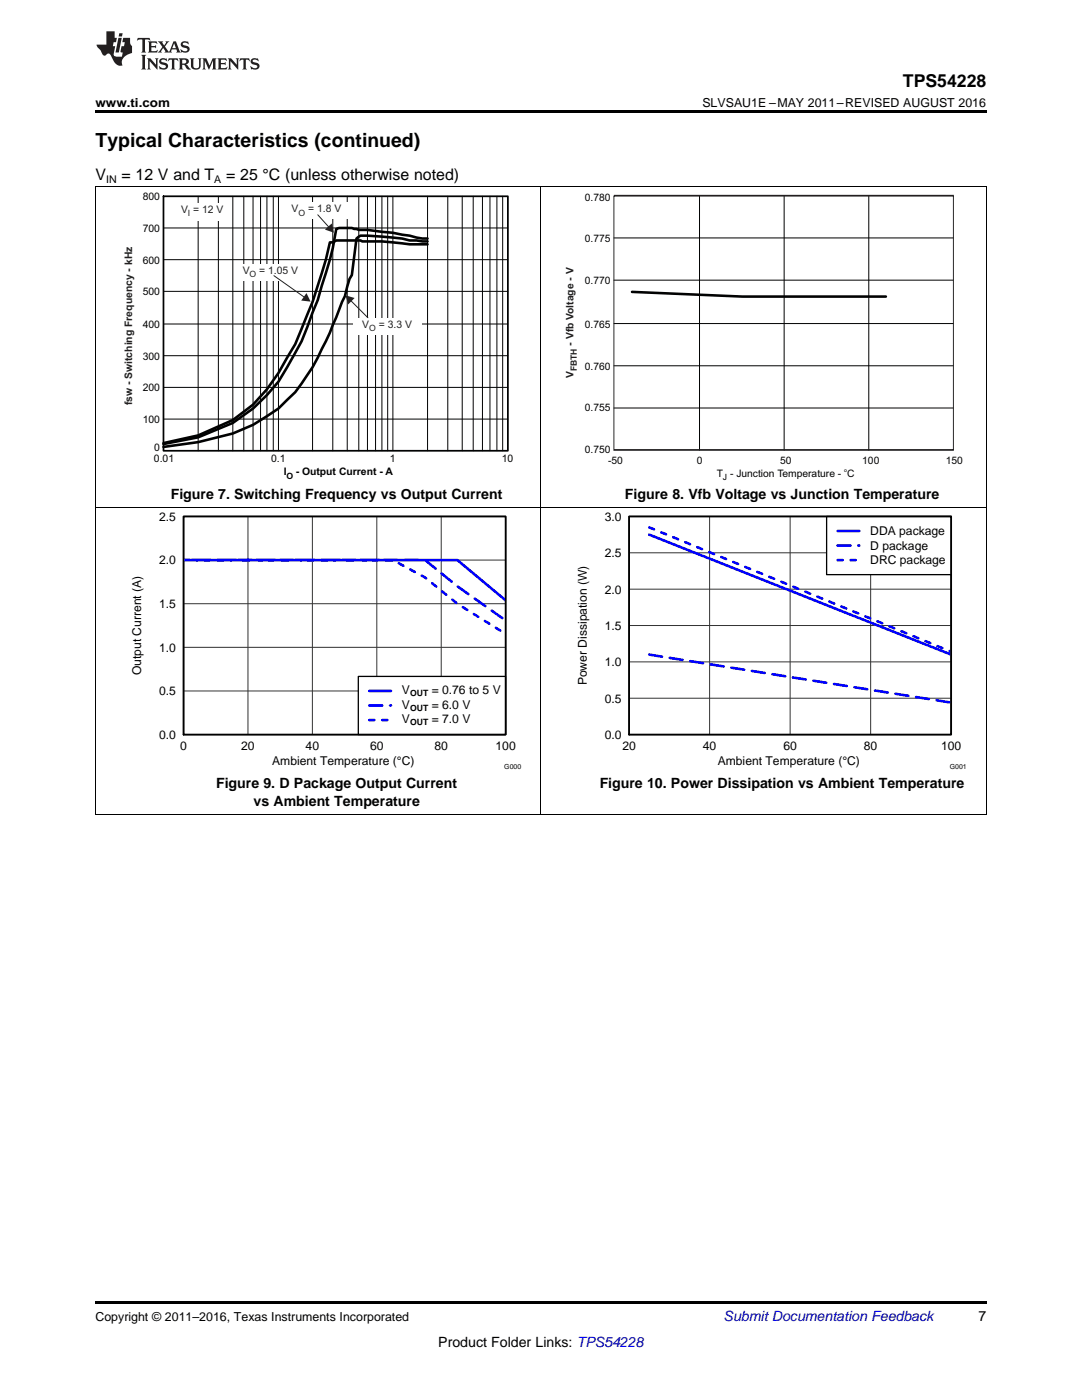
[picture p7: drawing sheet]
<svg xmlns="http://www.w3.org/2000/svg" width="216mm" height="279mm" viewBox="0 0 216 279" stroke-linecap="round" stroke-linejoin="round" font-family="sans-serif">
<path d="M19 259.7h177.8v.5h-177.8z" fill="#000"/>
<path d="M19.1 101.4v61.2M107.9 101.4v61.2M196.8 101.4v61.2M19 162.6h177.8" fill="none" stroke="#000" stroke-width=".2"/>
<path d="M36.6 103.1h64.3v43.5h-64.3z" fill="none" stroke="#000" stroke-width=".26"/>
<path d="M36.6 103.1h64.3v43.5h-64.3zM36.6 111.8h64.3M49.5 103.1v43.5M62.3 103.1v43.5M75.2 103.1v43.5M88 103.1v43.5M36.6 137.9h64.3M36.6 129.2h64.3M36.6 120.5h64.3" fill="none" stroke="#333" stroke-width=".2"/>
<path d="M36.6 111.8h54.7l9.6 8.1" fill="none" stroke="#00f" stroke-width=".52"/>
<path d="M36.6 111.8h48.2l6.5 5.2 9.6 6.9" fill="none" stroke="#00f" stroke-width=".52" stroke-dasharray="2.6 1.6"/>
<path d="M36.6 111.8h41.8l6.4 3.5 6.5 5.2 9.6 6" fill="none" stroke="#00f" stroke-width=".52" stroke-dasharray="1 1.6"/>
<path d="M71.5 135h29.4v11.6h-29.4z" fill="#fff"/>
<path d="M125.5 103.1h64.3v43.5h-64.3zM71.5 135h29.4v11.6h-29.4z" fill="none" stroke="#000" stroke-width=".26"/>
<path d="M129.5 106.7l60.3 24M73.7 137.9h4.3" fill="none" stroke="#00f" stroke-width=".52"/>
<path d="M129.5 130.6l60.3 9.6M73.7 140.8h4.3" fill="none" stroke="#00f" stroke-width=".52" stroke-dasharray="2.6 1.6"/>
<path d="M129.5 105.2l60.3 24.9M73.7 143.7h4.3" fill="none" stroke="#00f" stroke-width=".52" stroke-dasharray="1 1.6"/>
<path d="M36.6 103.1h64.3v43.5h-64.3z" fill="none" stroke="#000" stroke-width=".35"/>
<path d="M125.5 103.1h64.3v43.5h-64.3zM125.5 117.6h64.3M125.5 110.3h64.3M141.6 103.1v43.5M157.7 103.1v43.5M173.7 103.1v43.5M125.5 139.3h64.3M125.5 132.1h64.3M125.5 124.8h64.3" fill="none" stroke="#333" stroke-width=".2"/>
<path d="M164.9 103.1h24.9v11.6h-24.9z" fill="#fff"/>
<path d="M164.9 103.1h24.9v11.6h-24.9z" fill="none" stroke="#000" stroke-width=".26"/>
<path d="M167.1 106h4.4" fill="none" stroke="#00f" stroke-width=".52"/>
<path d="M167.1 108.9h4.4" fill="none" stroke="#00f" stroke-width=".52" stroke-dasharray="2.6 1.6"/>
<path d="M167.1 111.8h4.4" fill="none" stroke="#00f" stroke-width=".52" stroke-dasharray="1 1.6"/>
<path d="M125.5 103.1h64.3v43.5h-64.3z" fill="none" stroke="#000" stroke-width=".35"/>
<path d="M19.1 37.2v64.2M107.9 37.2v64.2M196.8 37.2v64.2M19 101.4h177.8" fill="none" stroke="#000" stroke-width=".2"/>
<g fill="none" stroke="#010202" stroke-width=".2">
<path d="M39.5 39.2v50.8M43.6 39.2v50.8M46.5 39.2v50.8M48.6 39.2v50.8M50.5 39.2v50.8M52 39.2v50.8M53.3 39.2v50.8M54.5 39.2v50.8M55.6 39.2v50.8M62.4 39.2v50.8M66.4 39.2v50.8M69.3 39.2v50.8"/>
<path d="M71.6 39.2v50.8M73.3 39.2v50.8M74.9 39.2v50.8M76.2 39.2v50.8M77.4 39.2v50.8M78.4 39.2v50.8M85.3 39.2v50.8M89.3 39.2v50.8M92.2 39.2v50.8M94.4 39.2v50.8M96.3 39.2v50.8M97.8 39.2v50.8"/>
<path d="M99.2 39.2v50.8M100.3 39.2v50.8M139.6 39.1v50.8M156.5 39.1v50.8M173.4 39.1v50.8M32.6 58.1h68.7M32.6 51.8h68.7M32.6 45.5h68.7M122.5 55.9h67.7M122.5 47.5h67.7M32.6 77.3h68.7M32.6 71h68.7"/>
<path d="M32.6 64.7h68.7M122.5 73h67.7M122.5 64.6h67.7M32.6 83.6h68.7M122.5 81.4h67.7"/>
</g>
<path d="M126.1 58.3l22 .9h28.7" fill="none" stroke="#010202" stroke-width=".51"/>
<path d="M122.5 39.1h67.7v50.7h-67.7z" fill="none" stroke="#231f20" stroke-width=".26"/>
<path d="M32.6 39.2h68.7v50.8h-68.7z" fill="none" stroke="#010202" stroke-width=".35"/>
<path d="M85.3 48.8h-3.6a57.3 57.3 0 0 0-9.4-.6l-.4-.2h-4.8l-.7 .4h-.6a115 115 0 0 1-6.9 20.3l-1.6 2.7a31 31 0 0 1-10.8 12.4l-7 3.1-6.9 1.5M85.3 47.6l-2.2-.2-1.4-.4-3.3-.5-5.1-.6h-1.7l-1.4-.4h-2.5l-.6 .2a59.3 59.3 0 0 1-2.9 11.3l-.8 2.9-1 2.5a41.9 41.9 0 0 1-5.1 10.9 30.5 30.5 0 0 1-10.8 11.1l-7 2.9-6.9 1.3M85.3 48.2l-3.6-.2a44.5 44.5 0 0 0-9.8-1l-.8 .6-.9 7.3-.5 .8-.9 3.4-.6 1.2a70.9 70.9 0 0 1-6.9 14.5l-2.4 3.5-3.3 3.2-5.1 3.3-4 1.7-7 1.7-6.9 1" fill="none" stroke="#010202" stroke-width=".52"/>
<g fill="#fff">
<path d="M70.4 63.5h13.7v3.2h-13.7z" fill-rule="evenodd"/>
<path d="M56.3 40.5h13.7v3.2h-13.7z" fill-rule="evenodd"/>
<path d="M47.1 52.7h13.7v3.3h-13.7z" fill-rule="evenodd"/>
</g>
<path d="M63.4 42.9l2.2 2.4" fill="none" stroke="#231f20" stroke-width=".2"/>
<path d="M64.8 45.8l1.4-1.2 .4 1.8z" fill="#231f20"/>
<path d="M70 60l3.4 3.4" fill="none" stroke="#231f20" stroke-width=".2"/>
<path d="M68.9 58.9l1.9 .6-1.3 1.3z" fill="#231f20"/>
<path d="M54.7 55l6 4.3" fill="none" stroke="#231f20" stroke-width=".2"/>
<path d="M61.2 58.5l.8 1.7-1.9-.2z" fill="#231f20"/>
<path d="M34.5 40.5h11.8v3.6h-11.8z" fill-rule="evenodd" fill="#fff"/>
<path d="M19 37.2h177.8" fill="none" stroke="#000" stroke-width=".2"/>
<path d="M19 22h177.8v.5h-177.8z" fill="#000"/>
<g fill="#231f20">
<path d="M27.5 7.6l-.1 .5 .4-.2h.6v.1v2.1l-.2 .4h1l-.3-.4v-2.1l.1-.1h.5l.5 .2-.2-.5zM29.5 8.3l.2 .3v1.5l-.2 .4h1.8l.2-.6a1.04 1.04 0 0 1-1.3 .2v-.7h.6l.3 .2v-.6l-.3 .2h-.6v-.6l.8-.1 .4 .3-.2-.5zM31.5 8.3l.9 1.1-.9 1.1h.8l-.2-.2 .5-.7 .4 .7-.2 .2h1.5l-.1-.2 .1-.4h.9l.1 .4-.2 .2h1l-.3-.3-.7-1.9h-.5l-.9 2-.8-1 .9-1h-.8l.1 .3-.3 .5-.4-.6 .2-.2zM34.7 8.6l.4 1h-.7zM36.3 8.4a.63 .63 0 0 0-.2 .7 .63 .63 0 0 0 .6 .4l.6 .2 .1 .2a.75 .75 0 0 1-.7 .4 .75 .75 0 0 1-.6-.5l.1 .7 .1-.1a1.11 1.11 0 0 0 1.5-.6 1.13 1.13 0 0 0-1.2-.8l-.1-.4a1.04 1.04 0 0 1 1.2 .2l-.2-.5-.1 .1-.5-.2zM28.2 10.9l.2 .4v2.2l-.2 .4h1l-.3-.4v-2.2l.3-.4zM29.3 11.6l.3 .4v1.5l-.3 .4h.8l-.2-.4v-1.3l1.5 1.7v-1.9l.2-.4h-.7l.2 .4v.9l-1.1-1.3zM32 11.8a.62 .62 0 0 0-.2 .7 .62 .62 0 0 0 .6 .4l.6 .1 .1 .3a.76 .76 0 0 1-.7 .3 .76 .76 0 0 1-.6-.4l.1 .7 .1-.1a1.11 1.11 0 0 0 1.5-.6 1.13 1.13 0 0 0-1.2-.8l-.1-.4a1.04 1.04 0 0 1 1.2 .2l-.2-.6-.1 .1-.5-.1zM33.7 11.6l-.2 .6a.61 .61 0 0 1 .8-.3v1.6l-.2 .4h.9l-.2-.4v-1.6a.63 .63 0 0 1 .8 .3l-.2-.6zM35.6 11.6l.3 .4v1.5l-.3 .4h1l-.2-.2v-.8l.5 .2a.76 .76 0 0 0 1.2 .7l-1-1a.58 .58 0 0 0 .6-.5 .58 .58 0 0 0-.5-.6zM36.4 11.9h.1a.45 .45 0 0 1 .5 .1 .45 .45 0 0 1 .1 .5l-.7 .2zM37.9 11.6l.2 .2a2.17 2.17 0 0 0 .3 1.9 .99 .99 0 0 0 1.6-.6v-1.1l.2-.4h-.7l.2 .2a1.92 1.92 0 0 1-.2 1.8 .6 .6 0 0 1-.9-.5v-1.1l.2-.4zM40.4 11.6l.2 .4v1.5l-.2 .4h.7l-.2-.4v-1.4l.8 1.8 .8-1.8v1.4l-.2 .4h.9l-.2-.4v-1.5l.2-.4h-.8l-.6 1.5-.6-1.5zM43.4 11.6l.2 .4v1.5l-.2 .4h1.8l.2-.6a1.04 1.04 0 0 1-1.3 .1v-.6h.5l.4 .2v-.6l-.4 .2h-.5v-.7h.8l.3 .3-.1-.6zM45.5 11.6l.2 .4v1.5l-.2 .4h.7l-.2-.4v-1.3l1.5 1.7v-1.9l.2-.4h-.7l.2 .4v.9l-1.1-1.3zM47.9 11.6l-.1 .6a.61 .61 0 0 1 .8-.3v1.6l-.3 .4h1l-.3-.4 .1-1.6a.63 .63 0 0 1 .7 .3l-.1-.6zM50.2 11.8a.62 .62 0 0 0-.2 .7 .62 .62 0 0 0 .6 .4l.6 .1 .2 .3a.76 .76 0 0 1-.8 .3 .76 .76 0 0 1-.6-.4l.1 .7 .2-.1a1.11 1.11 0 0 0 1.5-.6 1.13 1.13 0 0 0-1.3-.8l-.1-.4a1.04 1.04 0 0 1 1.2 .2l-.1-.6-.2 .1-.5-.1z"/>
<path d="M21.2 6.3v2.6h-1.9l.1 .4 .7 .9a.91 .91 0 0 0 1 .8 .56 .56 0 0 1 .5-.3 .56 .56 0 0 1 .5 .3l.4 .8a1.53 1.53 0 0 0 1.9 1.2 1.54 1.54 0 0 1 1-2.1l.9-.3v-1.4a1.52 1.52 0 0 1-.3-1.6h-1.4l-.2 .8h.5l-.2 .8h-.4l-.2 1v.2l.4 .1-.2 .8a1.93 1.93 0 0 1-1.6-.3l.3-1.8h-.5l.2-.8h.4l.2-.8h-.4v-1.3zM23.6 7.6l-.6 2.9h.7l.6-2.9zM23.8 6.6l-.1 .7h.6l.2-.7z"/>
</g>
<text font-size="3.9" x="19" y="29.3">Typical Characteristics (continued)</text>
<text font-size="3.5" x="180.2" y="17.3">TPS54228</text>
<g font-size="3.2">
<text x="19" y="36">V</text>
<text x="24.2" y="36">= 12 V and T</text>
<text x="45.1" y="36">= 25 °C (unless otherwise noted)</text>
</g>
<g font-size="2.8">
<text x="34.1" y="99.6">Figure 7. Switching Frequency vs Output Current</text>
<text x="124.7" y="99.7">Figure 8. Vfb Voltage vs Junction Temperature</text>
<text x="43.1" y="157.2">Figure 9. D Package Output Current</text>
<text x="50.6" y="160.9">vs Ambient Temperature</text>
<text x="119.7" y="157.2">Figure 10. Power Dissipation vs Ambient Temperature</text>
<text x="195.3" y="263.6">7</text>
<text x="87.5" y="268.9">Product Folder Links: TPS54228</text>
</g>
<text font-size="2.8" fill="#0000c8" x="144.4" y="263.6">Submit Documentation Feedback</text>
<g font-size="2.5">
<text x="19" y="21.4">www.ti.com</text>
<text x="140.2" y="21.4">SLVSAU1E –MAY 2011–REVISED AUGUST 2016</text>
<text x="19" y="263.6">Copyright © 2011–2016, Texas Instruments Incorporated</text>
</g>
<g font-size="2.4">
<text x="31.8" y="103.9">2.5</text>
<text x="120.7" y="103.9">3.0</text>
<text x="173.7" y="106.8">DDA package</text>
<text x="31.8" y="112.6">2.0</text>
<text x="120.7" y="111.2">2.5</text>
<text x="173.7" y="109.7">D package</text>
<text x="173.7" y="112.6">DRC package</text>
<text x="120.7" y="118.4">2.0</text>
<text x="31.8" y="121.4">1.5</text>
<text x="120.7" y="125.7">1.5</text>
<text x="31.8" y="130.1">1.0</text>
<text x="28.2" y="134.8" transform="rotate(-90 28.2 134.8)">Output Current (A)</text>
<text x="117.1" y="136.8" transform="rotate(-90 117.1 136.8)">Power Dissipation (W)</text>
<text x="120.7" y="133">1.0</text>
<text x="31.8" y="138.8">0.5</text>
<text x="80.2" y="138.5">V</text>
<text x="80.2" y="141.4">V</text>
<text x="86.1" y="138.5">= 0.76 to 5 V</text>
<text x="86.1" y="141.4">= 6.0 V</text>
<text x="120.7" y="140.2">0.5</text>
<text x="31.8" y="147.5">0.0</text>
<text x="36" y="149.6">0</text>
<text x="48.1" y="149.6">20</text>
<text x="61" y="149.6">40</text>
<text x="73.8" y="149.6">60</text>
<text x="80.2" y="144.3">V</text>
<text x="86.1" y="144.3">= 7.0 V</text>
<text x="86.7" y="149.6">80</text>
<text x="98.9" y="149.6">100</text>
<text x="120.7" y="147.5">0.0</text>
<text x="124.2" y="149.6">20</text>
<text x="140.2" y="149.6">40</text>
<text x="156.3" y="149.6">60</text>
<text x="172.4" y="149.6">80</text>
<text x="187.8" y="149.6">100</text>
<text x="54.3" y="152.6">Ambient Temperature (°C)</text>
<text x="143.2" y="152.6">Ambient Temperature (°C)</text>
</g>
<g font-size="2.1">
<text x="21.2" y="36.6">IN</text>
<text x="42.8" y="36.6">A</text>
</g>
<g font-size="2.1" fill="#010202">
<text x="28.5" y="40">800</text>
<text x="116.7" y="40.2">0.780</text>
<text x="28.5" y="46.3">700</text>
<text x="28.5" y="52.6">600</text>
<text x="116.7" y="48.2">0.775</text>
<text x="28.5" y="58.9">500</text>
<text x="116.7" y="56.7">0.770</text>
<text x="28.5" y="65.5">400</text>
<text x="116.7" y="65.5">0.765</text>
<text x="28.5" y="71.8">300</text>
<text x="116.7" y="73.8">0.760</text>
<text x="28.5" y="78.1">200</text>
<text x="116.7" y="82.1">0.755</text>
<text x="28.5" y="84.4">100</text>
<text x="30.7" y="92.3">0.01</text>
<text x="30.8" y="90">0</text>
<text x="54.1" y="92.3">0.1</text>
<text x="56.6" y="94.8">I</text>
<text x="59" y="94.8">- Output Current - A</text>
<text x="77.8" y="92.3">1</text>
<text x="100.1" y="92.3">10</text>
<text x="116.7" y="90.4">0.750</text>
<text x="121.3" y="92.6">-50</text>
<text x="139" y="92.6">0</text>
<text x="143" y="95.2">T - Junction Temperature - C</text>
<text x="155.7" y="92.6">50</text>
<text x="172.1" y="92.6">100</text>
<text x="188.7" y="92.6">150</text>
</g>
<g font-size="2.1" fill="#231f20">
<text x="36.1" y="42.4">V = 12 V</text>
<text x="58.2" y="42.4">V</text>
<text x="61.5" y="42.4">= 1.8 V</text>
<text x="48.4" y="54.6">V</text>
<text x="51.7" y="54.6">= 1.05 V</text>
<text x="72.3" y="65.4">V</text>
<text x="75.6" y="65.4">= 3.3 V</text>
<text x="114.4" y="69" transform="rotate(-90 114.4 69)">- Vfb Voltage - V</text>
<text x="114.4" y="75.5" transform="rotate(-90 114.4 75.5)">V</text>
<text x="26.4" y="80.9" transform="rotate(-90 26.4 80.9)">fsw - Switching Frequency - kHz</text>
</g>
<g font-size="1.7" fill="#231f20">
<text x="37.5" y="43.1">I</text>
<text x="59.6" y="43">O</text>
<text x="49.8" y="55.3">O</text>
<text x="73.7" y="66.1">O</text>
<text x="115.1" y="74.1" transform="rotate(-90 115.1 74.1)">FBTH</text>
</g>
<g font-size="1.7" fill="#010202">
<text x="57.2" y="95.5">O</text>
<text x="144.3" y="95.9">J</text>
</g>
<g font-size="1.7">
<text x="81.8" y="139">OUT</text>
<text x="81.8" y="141.9">OUT</text>
<text x="81.8" y="144.8">OUT</text>
</g>
<g font-size="1.4">
<text x="100.6" y="153.5">G000</text>
<text x="189.5" y="153.5">G001</text>
</g>
<text font-size="1" fill="#010202" x="168.5" y="94.2">o</text>
</svg>
